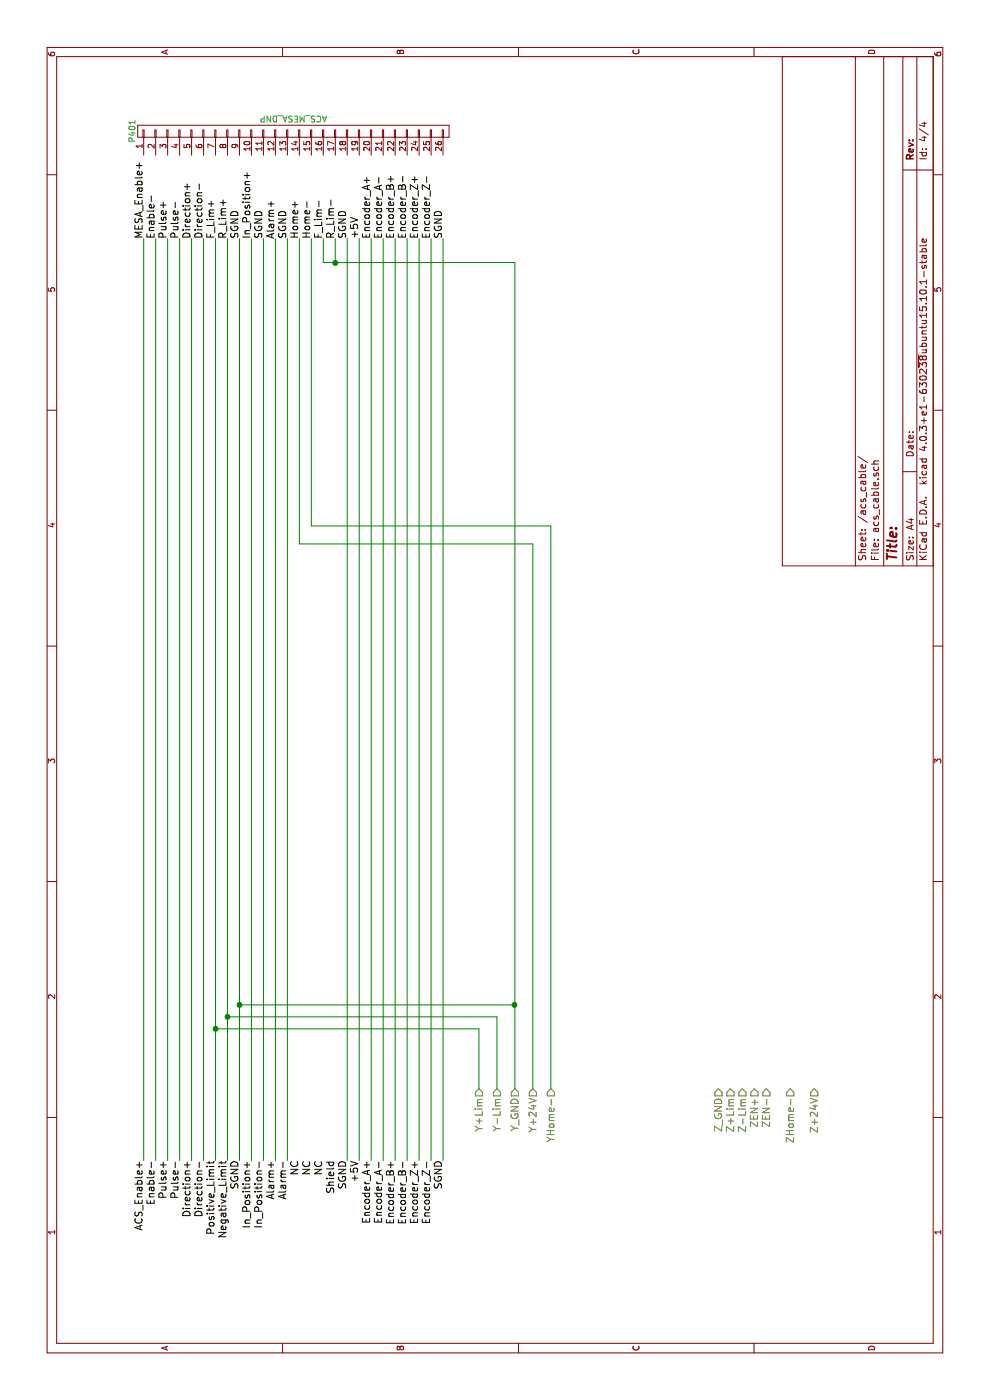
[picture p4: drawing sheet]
EESchema Schematic File Version 2
LIBS:power
LIBS:device
LIBS:transistors
LIBS:conn
LIBS:linear
LIBS:regul
LIBS:74xx
LIBS:cmos4000
LIBS:adc-dac
LIBS:memory
LIBS:xilinx
LIBS:microcontrollers
LIBS:dsp
LIBS:microchip
LIBS:analog_switches
LIBS:motorola
LIBS:texas
LIBS:intel
LIBS:audio
LIBS:interface
LIBS:digital-audio
LIBS:philips
LIBS:display
LIBS:cypress
LIBS:siliconi
LIBS:opto
LIBS:atmel
LIBS:contrib
LIBS:valves
LIBS:references
LIBS:FabLab
LIBS:CNCbreakout-cache
EELAYER 25 0
EELAYER END
$Descr A4 11693 8268
encoding utf-8
Sheet 4 4
Title ""
Date ""
Rev ""
Comp ""
Comment1 ""
Comment2 ""
Comment3 ""
Comment4 ""
$EndDescr
Text HLabel 2600 4300 0    60   Input ~ 0
Y_GND
Text HLabel 2600 4000 0    60   Input ~ 0
Y+Lim
Text HLabel 2600 4150 0    60   Input ~ 0
Y-Lim
Text HLabel 2600 4600 0    60   Input ~ 0
YHome-
Text HLabel 2600 4450 0    60   Input ~ 0
Y+24V
Text HLabel 2600 6000 0    60   Input ~ 0
Z_GND
Text HLabel 2600 6100 0    60   Input ~ 0
Z+Lim
Text HLabel 2600 6200 0    60   Input ~ 0
Z-Lim
Text HLabel 2600 6300 0    60   Input ~ 0
ZEN+
Text HLabel 2600 6400 0    60   Input ~ 0
ZEN-
Text HLabel 2600 6600 0    60   Input ~ 0
ZHome-
Text HLabel 2600 6800 0    60   Input ~ 0
Z+24V
Text Label 9700 1200 0    60   ~ 0
MESA_Enable+
Text Label 9700 1300 0    60   ~ 0
Enable-
Text Label 9700 1400 0    60   ~ 0
Pulse+
Text Label 9700 1500 0    60   ~ 0
Pulse-
Text Label 9700 1600 0    60   ~ 0
Direction+
Text Label 9700 1700 0    60   ~ 0
Direction-
Text Label 9700 1800 0    60   ~ 0
F_Lim+
Text Label 9700 1900 0    60   ~ 0
R_Lim+
Text Label 9700 2000 0    60   ~ 0
SGND
Text Label 9700 2100 0    60   ~ 0
In_Position+
Text Label 9700 2200 0    60   ~ 0
SGND
Text Label 9700 2300 0    60   ~ 0
Alarm+
Text Label 9700 2400 0    60   ~ 0
SGND
Text Label 9700 2500 0    60   ~ 0
Home+
Text Label 9700 2600 0    60   ~ 0
Home-
Text Label 9700 2700 0    60   ~ 0
F_Lim-
Text Label 9700 2800 0    60   ~ 0
R_Lim-
Text Label 9700 2900 0    60   ~ 0
SGND
Text Label 9700 3000 0    60   ~ 0
+5V
Text Label 9700 3100 0    60   ~ 0
Encoder_A+
Text Label 9700 3200 0    60   ~ 0
Encoder_A-
Text Label 9700 3300 0    60   ~ 0
Encoder_B+
Text Label 9700 3400 0    60   ~ 0
Encoder_B-
Text Label 9700 3500 0    60   ~ 0
Encoder_Z+
Text Label 9700 3600 0    60   ~ 0
Encoder_Z-
Text Label 9700 3700 0    60   ~ 0
SGND
Text Label 2000 1200 2    60   ~ 0
ACS_Enable+
Text Label 2000 1300 2    60   ~ 0
Enable-
Text Label 2000 1400 2    60   ~ 0
Pulse+
Text Label 2000 1500 2    60   ~ 0
Pulse-
Text Label 2000 1600 2    60   ~ 0
Direction+
Text Label 2000 1700 2    60   ~ 0
Direction-
Text Label 2000 1800 2    60   ~ 0
Positive_Limit
Text Label 2000 1900 2    60   ~ 0
Negative_Limit
Text Label 2000 2000 2    60   ~ 0
SGND
Text Label 2000 2100 2    60   ~ 0
In_Position+
Text Label 2000 2200 2    60   ~ 0
In_Position-
Text Label 2000 2300 2    60   ~ 0
Alarm+
Text Label 2000 2400 2    60   ~ 0
Alarm-
Text Label 2000 2900 2    60   ~ 0
SGND
Text Label 2000 3000 2    60   ~ 0
+5V
Text Label 2000 3100 2    60   ~ 0
Encoder_A+
Text Label 2000 3200 2    60   ~ 0
Encoder_A-
Text Label 2000 3300 2    60   ~ 0
Encoder_B+
Text Label 2000 3400 2    60   ~ 0
Encoder_B-
Text Label 2000 3500 2    60   ~ 0
Encoder_Z+
Text Label 2000 3600 2    60   ~ 0
Encoder_Z-
Text Label 2000 3700 2    60   ~ 0
SGND
Text Label 2000 2500 2    60   ~ 0
NC
Text Label 2000 2600 2    60   ~ 0
NC
Text Label 2000 2700 2    60   ~ 0
NC
Text Label 2000 2800 2    60   ~ 0
Shield
$Comp
L CONN_01X26 P401
U 1 1
P 10600 2450
F 0 "P401" H 10600 3800 50  0000 C CNN
F 1 "ACS_MESA_DNP" V 10700 2450 50  0000 C CNN
F 2 "" H 10600 2450 50  0001 C CNN
F 3 "" H 10600 2450 50  0000 C CNN
	1    10600 2450
	1    0    0    -1  
$EndComp
Wire Wire Line
	2600 4150 3200 4150
Wire Wire Line
	3100 4000 2600 4000
Wire Wire Line
	7150 2500 7150 4450
Connection ~ 3200 1900
Connection ~ 3100 1800
Wire Wire Line
	2000 1900 9700 1900
Wire Wire Line
	3200 4150 3200 1900
Wire Wire Line
	3100 1800 3100 4000
Wire Wire Line
	2000 1800 9700 1800
Wire Wire Line
	7150 2500 9700 2500
Wire Wire Line
	7150 4450 2600 4450
Wire Wire Line
	2000 3700 9700 3700
Wire Wire Line
	9700 3600 2000 3600
Wire Wire Line
	2000 3500 9700 3500
Wire Wire Line
	9700 3400 2000 3400
Wire Wire Line
	2000 3300 9700 3300
Wire Wire Line
	9700 3200 2000 3200
Wire Wire Line
	2000 3100 9700 3100
Wire Wire Line
	9700 3000 2000 3000
Wire Wire Line
	2000 2900 9700 2900
Wire Wire Line
	7300 4600 2600 4600
Wire Wire Line
	7300 2600 7300 4600
Wire Wire Line
	9700 2600 7300 2600
Wire Wire Line
	2000 2400 9700 2400
Wire Wire Line
	9700 2300 2000 2300
Wire Wire Line
	2000 2200 9700 2200
Wire Wire Line
	9700 2100 2000 2100
Wire Wire Line
	2000 2000 9700 2000
Wire Wire Line
	2000 1200 9700 1200
Wire Wire Line
	2000 1300 9700 1300
Wire Wire Line
	9700 1700 2000 1700
Wire Wire Line
	2000 1600 9700 1600
Wire Wire Line
	9700 1500 2000 1500
Wire Wire Line
	2000 1400 9700 1400
Wire Wire Line
	9500 4300 2600 4300
Wire Wire Line
	9500 2700 9500 4300
Wire Wire Line
	9500 2700 9700 2700
Wire Wire Line
	9700 2800 9500 2800
Connection ~ 9500 2800
Wire Wire Line
	3300 2000 3300 4300
Connection ~ 3300 4300
Connection ~ 3300 2000
$EndSCHEMATC
